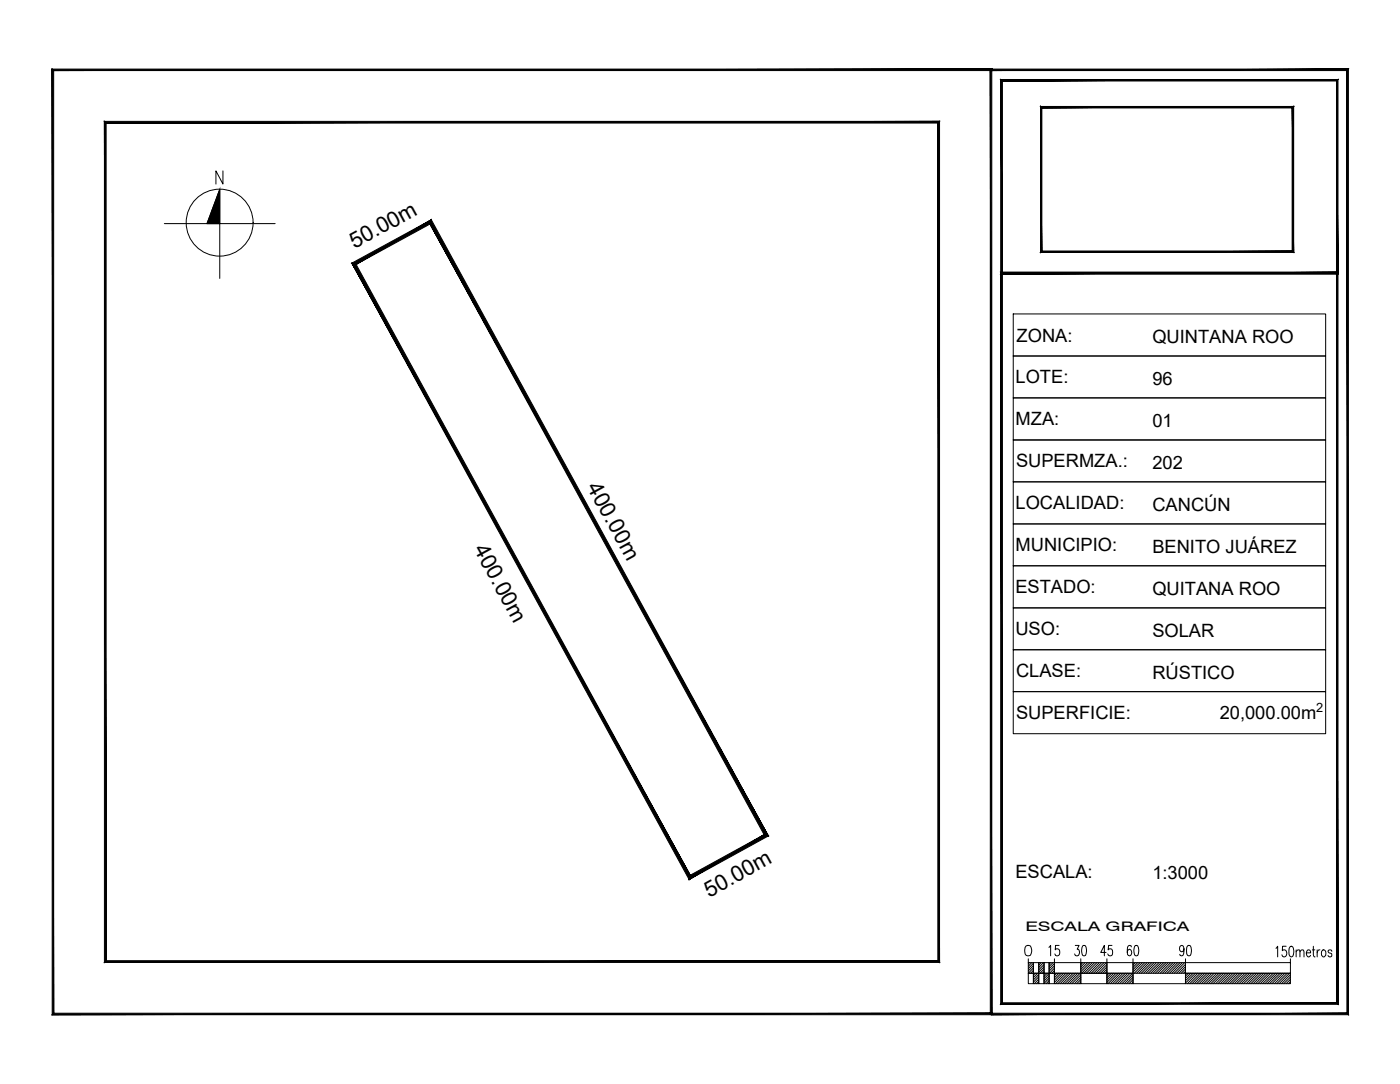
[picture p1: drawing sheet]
<svg xmlns="http://www.w3.org/2000/svg" width="279mm" height="216mm" viewBox="0 0 279 216" stroke-linecap="round" stroke-linejoin="round" font-family="sans-serif">
<!-- layer: PERIMETRO PROPIEDAD -->
<path d="M137.6 174.3l-.2 .9 14.9-9zM137.4 175.2l14.9-9 .8 .3zM85.7 44.6l66.6 121.6 .8 .3zM86 43.8l67.1 122.7-67.4-121.9zM71 52.7l14.7-8.1 .3-.8zM70.1 52.4l15.9-8.6-15 8.9zM70.1 52.4l67.5 121.9-66.6-121.6zM70.1 52.4l67.5 121.9-.2 .9z" fill="#000" stroke="#000" stroke-width=".2"/>
<!-- layer: NORTE -->
<g fill="none" stroke="#000" stroke-width=".2">
<path d="M44.4 34v2.7l-1.4-2.7v2.7M32.8 44.5h11v-6.8l-2.5 6.8M54.8 44.5h-11v11"/>
<circle cx="43.8" cy="44.3" r="6.7"/>
</g>
<path d="M43.8 37.7v6.8h-2.5zM41.3 44.5h2.5z" fill="#000" stroke="#000" stroke-width=".2"/>
<!-- layer: TIRA -->
<g fill="#000" stroke="#000" stroke-width=".2">
<path d="M197.6 13.8v.3l71.2-.3zM197.6 14.1l71.2-.3-.3 .3zM268.8 13.8l-.3 .3 .3 188zM268.5 14.1l.3 188-.3-.3zM197.6 202.1h71.2l-.3-.3zM197.6 201.8h70.9l-70.9 .3zM10.4 202.1h187.2v-.3zM10.4 202.1l.3-.3h186.9zM10.4 13.8v188.3l.3-.3zM10.4 13.8l.3 .3v187.7zM10.4 13.8l.3 .3 187-.3zM10.7 14.1l187-.3-.3 .3zM197.7 13.8l-.3 .3 .3 187.9zM197.4 14.1l.3 187.9h-.3z"/>
<path d="M199.5 15.8l.3 .3 66.9-.3zM199.8 16.1l66.9-.3-.3 .3zM266.7 15.8l-.3 .3 .3 38.5zM266.4 16.1l.3 38.5-.3-.4zM199.5 54.6h67.2l-.3-.4zM199.5 54.6l.3-.4h66.6zM199.5 15.8v38.8l.3-.4zM199.5 15.8l.3 .3v38.1z"/>
<path d="M207.4 21.2l.2 .3 50.2-.3zM207.6 21.5l50.2-.3-.2 .3zM257.8 21.2l-.2 .3 .2 28.7zM257.6 21.5l.2 28.7-.2-.2zM207.4 50.2h50.4l-.2-.2zM207.6 50h50l-50.2 .2zM207.4 21.2v29l.2-.2zM207.4 21.2l.2 .3v28.5z"/>
<path d="M207.4 21.2l.2 .3 50.2-.3zM207.6 21.5l50.2-.3-.2 .3zM257.8 21.2l-.2 .3 .2 28.7zM257.6 21.5l.2 28.7-.2-.2zM207.4 50.2h50.4l-.2-.2zM207.6 50h50l-50.2 .2zM207.4 21.2v29l.2-.2zM207.4 21.2l.2 .3v28.5z"/>
<path d="M20.8 24.2v167.5l.4-.4zM20.8 24.2l.4 .3v166.8zM20.8 24.2l.4 .3 166.1-.3zM21.2 24.5l166.1-.3-.4 .3zM187.3 24.2l-.4 .3 .4 167.2zM186.9 24.5l.4 167.2-.4-.4zM20.8 191.7h166.5l-.4-.4zM21.2 191.3h165.7l-166.1 .4z"/>
<path d="M266.4 54.6v145.1l.3 .3zM266.7 54.2v145.8l-.3-145.4zM199.8 54.6h66.6l.3-.4zM199.5 54.2h67.2l-66.9 .4zM199.5 54.2l.3 145.5v-145.1zM199.5 54.2l.3 145.5-.3 .3zM199.5 200l66.9-.3h-66.6zM199.5 200l66.9-.3 .3 .3z"/>
</g>
<!-- layer: C_REFERENCIA -->
<path d="M187.1 24.3v167.2h-166.1" fill="none" stroke="#000" stroke-width=".2"/>
<!-- layer: CUADRO -->
<path d="M202 70.9h62.2v8.3h-62.2zM202 62.5h62.2v8.4h-62.2zM202 79.2h62.2v8.4h-62.2zM202 87.6h62.2v8.4h-62.2zM202 96h62.2v8.4h-62.2zM202 104.4h62.2v8.3h-62.2zM202 112.7h62.2v8.4h-62.2zM202 121.1h62.2v8.3h-62.2zM202 129.4h62.2v8.4h-62.2zM202 137.8h62.2v8.3h-62.2z" fill="none" stroke="#000" stroke-width=".2"/>
<!-- layer: Cotas -->
<path d="M207.5 21.3h50.2v28.8h-50.2z" fill="none" stroke="#000" stroke-width=".2"/>
<!-- layer: EscalaGrafica -->
<g fill="none" stroke="#000" stroke-width=".2">
<path d="M204.5 188.4a.68 .68 0 0 1 1 .3 1.66 1.66 0 0 1-.2 1.6 .73 .73 0 0 1-1-.3 1.84 1.84 0 0 1 .2-1.6zM205 191.7h1v2.1h-1zM205 193.8h1v2.1h-1zM205 191v.7M205.2 191.7l-.2 .3M205.6 191.7l-.6 .7M206 193.8h1v2.1h-1zM206 191.7h1v2.1h-1zM206 191.9l-1 1M206 192.3l-1 1.1M206 192.8l-1 1M206 193.3l-.6 .5"/>
<path d="M206 193.7l-.1 .1M206.4 193.8l-.4 .4M206.8 193.8l-.8 .9M207 193.8h1.1v2.1h-1.1zM207 191.7h1.1v2.1h-1.1zM207 194.1l-1 1.1M207 194.6l-1 1M207 195l-.9 .9M207 195.5l-.4 .4M208.1 193.8h1v2.1h-1zM208.1 191.7h1v2.1h-1zM208.1 192.6l-1.1 1"/>
<path d="M208.1 193l-.8 .8M208.1 193.5l-.3 .3M208.3 193.8l-.2 .2M208.7 193.8l-.6 .7M209.1 193.8h1.1v2.1h-1.1zM209.1 191.7h1.1v2.1h-1.1zM209.1 193.9l-1 1M209.1 194.4l-1 1M209.1 194.8l-1 1.1M209.1 195.3l-.6 .6M209.1 195.7l-.1 .2M210.2 191.7h5.2v2.1h-5.2z"/>
<path d="M210.2 193.8h5.2v2.1h-5.2zM210.2 192.4l-1.1 1M210.2 192.8l-1 1M210.2 193.3l-.5 .5M210.2 193.8h-.1M210.6 193.8l-.4 .5M211.1 193.8l-.9 .9M211.5 193.8l-1.3 1.4M212 193.8l-1.8 1.9M212.5 193.8l-2.1 2.1M212.9 193.8l-2.1 2.1M213.4 193.8l-2.1 2.1"/>
<path d="M213.9 193.8l-2.1 2.1M214.4 193.8l-2.2 2.1M214.8 193.8l-2.1 2.1M215.3 193.8l-2.1 2.1M215.4 191.7h5.2v2.1h-5.2zM215.4 193.8h5.2v2.1h-5.2zM215.4 194.2l-1.8 1.7M215.4 194.6l-1.2 1.3M215.4 195.1l-.8 .8M215.4 195.6l-.3 .3M217.2 191.7l-1.8 1.8M217.7 191.7l-2.1 2.1"/>
<path d="M218.2 191.7l-2.1 2.1M218.6 191.7l-2.1 2.1M219.1 191.7l-2.1 2.1M219.6 191.7l-2.1 2.1M220 191.7l-2 2.1M220.5 191.7l-2.1 2.1M220.6 191.7h5.2v2.1h-5.2zM220.6 193.8h5.2v2.1h-5.2zM220.6 192.1l-1.7 1.7M220.6 192.6l-1.2 1.2M220.6 193l-.8 .8M220.6 193.5l-.3 .3"/>
<path d="M221.1 193.8l-.5 .5M221.5 193.8l-.9 .9M222 193.8l-1.4 1.4M222.4 193.8l-1.8 1.9M222.9 193.8l-2.1 2.1M223.4 193.8l-2.1 2.1M223.8 193.8l-2 2.1M224.3 193.8l-2.1 2.1M224.8 193.8l-2.1 2.1M225.2 193.8l-2 2.1M225.7 193.8l-2.1 2.1M225.8 191.7h10.5v4.2h-10.5z"/>
<path d="M225.8 193.8h10.5M225.8 194.2l-1.7 1.7M225.8 194.6l-1.2 1.3M225.8 195.1l-.8 .8M225.8 195.6l-.3 .3M227.7 191.7l-1.9 1.9M228.2 191.7l-2.1 2.1M228.6 191.7l-2 2.1M229.1 191.7l-2.1 2.1M229.6 191.7l-2.1 2.1M230 191.7l-2 2.1M230.5 191.7l-2.1 2.1"/>
<path d="M231 191.7l-2.1 2.1M231.5 191.7l-2.2 2.1M231.9 191.7l-2.1 2.1M232.4 191.7l-2.1 2.1M232.9 191.7l-2.2 2.1M233.3 191.7l-2 2.1M233.8 191.7l-2.1 2.1M234.3 191.7l-2.1 2.1M234.7 191.7l-2.1 2.1M235.2 191.7l-2.1 2.1M235.7 191.7l-2.1 2.1M236.1 191.7l-2.1 2.1"/>
<path d="M236.3 191.7h20.9v2.1h-20.9zM236.3 193.8h20.9v2.1h-20.9zM236.3 192.1l-1.8 1.7M236.3 192.5l-1.3 1.3M236.3 193l-.9 .8M236.3 193.5l-.4 .3M236.4 193.8l-.1 .1M236.9 193.8l-.6 .6M237.3 193.8l-1 1.1M237.8 193.8l-1.5 1.5M238.3 193.8l-2 2M238.7 193.8l-2 2.1"/>
<path d="M239.2 193.8l-2.1 2.1M239.7 193.8l-2.1 2.1M240.1 193.8l-2 2.1M240.6 193.8l-2.1 2.1M241.1 193.8l-2.1 2.1M241.5 193.8l-2 2.1M242 193.8l-2.1 2.1M242.5 193.8l-2.1 2.1M243 193.8l-2.1 2.1M243.4 193.8l-2.1 2.1M243.9 193.8l-2.1 2.1M244.4 193.8l-2.1 2.1"/>
<path d="M244.8 193.8l-2 2.1M245.3 193.8l-2.1 2.1M245.8 193.8l-2.1 2.1M246.2 193.8l-2 2.1M246.7 193.8l-2.1 2.1M247.2 193.8l-2.1 2.1M247.6 193.8l-2 2.1M248.1 193.8l-2.1 2.1M248.6 193.8l-2.1 2.1M249.1 193.8l-2.1 2.1M249.5 193.8l-2.1 2.1M250 193.8l-2.1 2.1"/>
<path d="M250.5 193.8l-2.1 2.1M250.9 193.8l-2 2.1M251.4 193.8l-2.1 2.1M251.9 193.8l-2.1 2.1M252.3 193.8l-2 2.1M252.8 193.8l-2.1 2.1M253.3 193.8l-2.1 2.1M253.8 193.8l-2.1 2.1M254.2 193.8l-2.1 2.1M254.3 188.9l.4-.4v2.1M254.7 193.8l-2.1 2.1M255.2 193.8l-2.1 2.1"/>
<path d="M255.6 193.8l-2.1 2.1M256.1 193.8l-2.1 2.1M256.4 188.5h-.8v.8a.69 .69 0 0 1 .9 .4 .69 .69 0 0 1-.4 .9 .45 .45 0 0 1-.6-.4M256.6 193.8l-2.1 2.1M257 193.8l-2 2.1M257.1 188.6l.4-.1a1.51 1.51 0 0 1 0 2.1h-.2a1.71 1.71 0 0 1-.2-2zM257.2 191v.7M257.2 194.1l-1.8 1.8M257.2 194.6l-1.3 1.3M257.2 195.1l-.8 .8M257.2 195.5l-.4 .4M258.3 189.6l.4-.4 .4 .1v1.3"/>
<path d="M258.3 189.2v1.4M259.1 189.6l.4-.4 .3 .1 .1 1.3M260.4 189.8h.8l-.1-.5-.2-.1a.72 .72 0 0 0-.5 .7 .72 .72 0 0 0 .5 .7l.3-.3M261.6 189.2h.5M261.8 188.5v1.7l.1 .3 .2 .1M262.5 189.2v1.4M263.1 189.2l-.4 .1-.2 .5M263.6 189.3l.1-.1a.72 .72 0 0 1 .6 .7 .72 .72 0 0 1-.6 .7 .93 .93 0 0 1-.1-1.3zM265.5 189.5a.39 .39 0 0 0-.4-.3 .39 .39 0 0 0-.4 .3l.2 .3 .5 .1v.6a.42 .42 0 0 1-.7-.2"/>
</g>
<g font-size="5.3">
<text x="208.1" y="191.6">15</text>
<text x="213.4" y="191.6">30</text>
<text x="218.4" y="191.6">45</text>
<text x="223.7" y="191.6">60</text>
<text x="234.2" y="191.6">90</text>
</g>
<g font-size="4.4">
<text x="70.6" y="49.6" transform="rotate(-29 70.6 49.6)">50.00m</text>
<text x="116.9" y="97" transform="rotate(61 116.9 97)">400.00m</text>
<text x="94.3" y="109.3" transform="rotate(61 94.3 109.3)">400.00m</text>
<text x="141.3" y="178.8" transform="rotate(-29 141.3 178.8)">50.00m</text>
</g>
<g font-size="3.6">
<text x="202.6" y="68">ZONA:</text>
<text x="229.7" y="68.3">QUINTANA ROO</text>
<text x="202.4" y="76.4">LOTE:</text>
<text x="229.7" y="76.6">96</text>
<text x="202.4" y="84.7">MZA:</text>
<text x="229.7" y="85">01</text>
<text x="202.5" y="93.1">SUPERMZA.:</text>
<text x="229.7" y="93.3">202</text>
<text x="202.4" y="101.5">LOCALIDAD:</text>
<text x="229.7" y="101.7">CANCÚN</text>
<text x="202.4" y="109.8">MUNICIPIO:</text>
<text x="229.7" y="110.1">BENITO JUÁREZ</text>
<text x="202.4" y="118.2">ESTADO:</text>
<text x="229.7" y="118.4">QUITANA ROO</text>
<text x="202.4" y="126.5">USO:</text>
<text x="229.7" y="126.8">SOLAR</text>
<text x="202.5" y="134.9">CLASE:</text>
<text x="229.7" y="135.2">RÚSTICO</text>
<text x="202.5" y="143.3">SUPERFICIE:</text>
<text x="243.1" y="143.3">20,000.00m</text>
<text x="202.4" y="174.9">ESCALA:</text>
<text x="229.7" y="175.1">1:3000</text>
</g>
<g font-size="2.6">
<text x="262.3" y="141.7">2</text>
<text x="204.4" y="185.5">ESCALA GRAFICA</text>
</g>
</svg>
